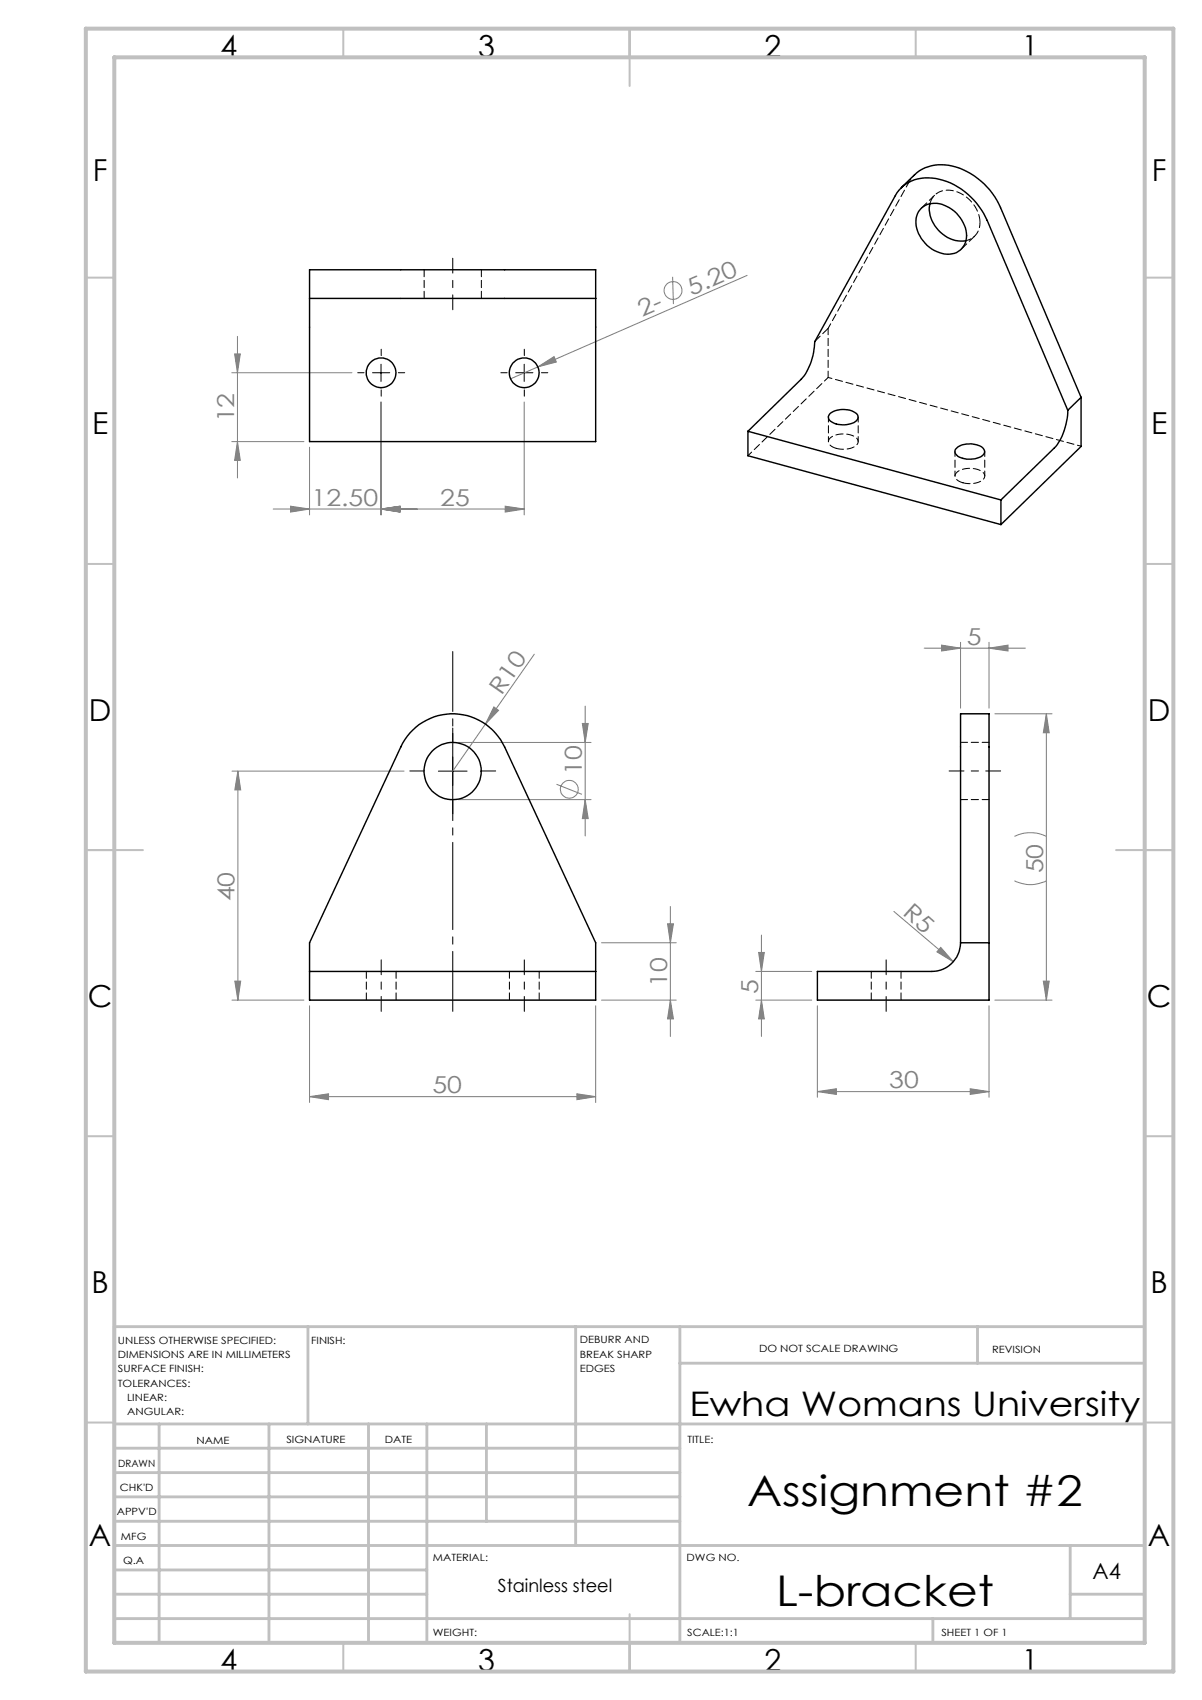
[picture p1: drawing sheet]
<svg xmlns="http://www.w3.org/2000/svg" width="210mm" height="297mm" viewBox="0 0 210 297" stroke-linecap="round" stroke-linejoin="round" font-family="sans-serif">
<g fill="none" stroke="#808080" stroke-width=".18">
<path d="M41.5 58.8v24.7M117.5 48.4l.2 4.7M130.5 48.1l-36.5 16M40.5 77.1h12.6M40.5 65.1h21M41 61.8h1l-.5 3.3zM41.5 77.1l.5 3.3h-1zM54.1 78.1v11.9M66.6 70.2v19.8M91.6 70.2v19.8M94 64.1l2.8-1.8 .4 .9zM94 64.1l-4.8 2.1"/>
<path d="M47.7 88.9h43.9M50.8 88.4l3.3 .5-3.3 .6zM66.6 88.9l3.3-.5v1.1zM88.3 88.4l3.3 .5-3.3 .6zM93.3 114.3l-14.2 20.4M161.5 113.2h17.6M164.5 112.7l3.3 .5-3.3 .5zM167.8 112.2v11.5M172.8 113.2l3.3-.5v1zM172.8 112.2v11.5M40.5 134.7h30.1M41.6 134.7v40"/>
<path d="M41.6 134.7l.5 3.3h-1.1zM80.1 129.7h23.2M80.1 139.7h23.2M86.3 123.5l.8 .6-2.3 2.4zM97.2 137l4.5 1.8M101.7 126.4h1.1l-.6 3.3zM102.2 139.7l.6 3.3h-1.1zM102.2 123.4v22.6M173.8 124.7h10M182.8 124.7l.5 3.3h-1zM182.8 124.7v50M117.1 158.4v22.7"/>
<path d="M156.2 159.2l10.3 8.8M177.2 153.9a6.1 6.1 0 0 0 5.6 0M177.2 146.1a6.4 6.4 0 0 1 5.6 0M40.5 174.7h12.6M41 171.4h1.1l-.5 3.3zM54.1 175.7v16.9M104.1 175.7v16.9M105.1 174.7h13M105.1 164.7h13M116.6 161.4h1.1l-.6 3.3zM117.1 174.7l.6 3.3h-1.1zM132 174.7h9.8"/>
<path d="M132 169.7h9.8M132.5 166.4h1l-.5 3.3zM133 174.7l.5 3.3h-1zM133 163.4v17.7M142.8 175.7v16M164.4 165.5l2.1 2.5-2.8-1.7zM172.8 175.7v16M173.8 174.7h10M182.3 171.4h1l-.5 3.3zM54.1 191.6l3.3-.5v1zM54.1 191.6h50M100.8 191.1l3.3 .5-3.3 .5z"/>
<path d="M142.8 190.7l3.3-.5v1zM142.8 190.7h30M169.5 190.2l3.3 .5-3.3 .5z"/>
<circle cx="117.6" cy="50.7" r="1.56"/>
<circle cx="99.5" cy="137.9" r="1.56"/>
</g>
<path d="M79.1 54.1v-9M174.8 134.7h-9M66.6 167.7v9M91.6 176.7v-9M154.8 176.7v-9" fill="none" stroke="#000" stroke-width=".18" stroke-dasharray="15.2 1.3 1.3 1.3" stroke-dashoffset="12.6"/>
<path d="M63.6 65.1h-1.1M66.6 62.1v-1.1M66.6 68.1v1.1M69.6 65.1h1.1M88.6 65.1h-1.1M91.6 62.1v-1.1M91.6 68.1v1.1M94.6 65.1h1.1M74.1 134.7h-2.5M79.1 129.7v-2.5M79.1 139.7v2.5M84.1 134.7h2.5" fill="none" stroke="#000" stroke-width=".18" stroke-dasharray="15.2 1.3 1.3 1.3"/>
<path d="M79.1 176.7v-62.9" fill="none" stroke="#000" stroke-width=".18" stroke-dasharray="15.2 1.3 1.3 1.3" stroke-dashoffset="4.8"/>
<path d="M65.1 65.1h3M66.6 63.6v3M90.1 65.1h3M91.6 63.6v3M76.6 134.7h5M79.1 132.2v5" fill="none" stroke="#000" stroke-width=".18"/>
<g fill="none" stroke="#c0c0c0" stroke-width=".35">
<path d="M60 5v5M110 5v10M160 5v5M15 48.5h5M200 48.5h5M15 98.5h5M200 98.5h5M15 148.5h10M195 148.5h10M15 198.5h5M200 198.5h5M15 248.5h5"/>
<path d="M200 248.5h5M60 287v5M110 282v10M160 287v5"/>
</g>
<g fill="none" stroke="#c0c0c0" stroke-width=".5">
<path d="M53.8 231.8v17M100.6 231.8v38.2M118.8 231.8v55.2M118.8 238.2h81.2M170.8 231.8v6.4M200 231.8h-180v55.2M20 248.8h180M20 257.3h98.8M20 253h98.8M27.8 248.8v38.2M47 248.8v38.2M64.4 248.8v38.2"/>
<path d="M74.6 248.8v38.2M85 248.8v17M20 265.8h98.8M20 261.5h98.8M20 278.5h54.6M20 274.3h54.6M20 270h180M187 278.5h13M187 270v12.8M20 282.8h180M163 282.8v4.2"/>
</g>
<path d="M15 5h190v287h-190zM20 10h180v277h-180z" fill="none" stroke="#c0c0c0" stroke-width=".7"/>
<g fill="#808080">
<path d="M164.4 165.5l2.1 2.5-2.8-1.7z"/>
<path d="M94 64.1l2.8-1.8 .4 .9z"/>
<path d="M86.3 123.5l.8 .6-2.3 2.4z"/>
<path d="M100.8 191.1l3.3 .5-3.3 .5zM54.1 191.6l3.3-.5v1zM172.8 113.2l3.3-.5v1zM164.5 112.7l3.3 .5-3.3 .5z"/>
<path d="M142.8 190.7l3.3-.5v1zM169.5 190.2l3.3 .5-3.3 .5zM50.8 88.4l3.3 .5-3.3 .6zM66.6 88.9l3.3-.5v1.1zM66.6 88.9l3.3-.5v1.1zM88.3 88.4l3.3 .5-3.3 .6z"/>
<path d="M41 171.4h1.1l-.5 3.3zM41.6 134.7l.5 3.3h-1.1zM182.3 171.4h1l-.5 3.3zM182.8 124.7l.5 3.3h-1zM41.5 77.1l.5 3.3h-1zM41 61.8h1l-.5 3.3z"/>
<path d="M101.7 126.4h1.1l-.6 3.3zM102.2 139.7l.6 3.3h-1.1zM116.6 161.4h1.1l-.6 3.3zM117.1 174.7l.6 3.3h-1.1zM132.5 166.4h1l-.5 3.3zM133 174.7l.5 3.3h-1z"/>
</g>
<g fill="none" stroke="#000" stroke-width=".25">
<path d="M157.4 32.8l2.4-2.3a7.4 7.4 0 0 1 7.9-1.1 12.9 12.9 0 0 1 7.1 6.9l14.1 33.1M161 36.4a4.2 4.2 0 0 1 5.3 .2 5.5 5.5 0 0 1 2.4 5.8 3.3 3.3 0 0 1-4.6 1.7 5.9 5.9 0 0 1-4-6l.4-1.1zM162.5 35.6a5.8 5.8 0 0 0 6.3 6.4M54.1 52.1h50M54.1 52.1v-5h50v5M54.1 52.1v25h50v-25M130.7 75.3l44.2 12M130.7 75.3v4.3l44.2 12M145 72.2a4 4 0 0 1 4.8 .2 1.18 1.18 0 0 1-1.2 1.6 3.6 3.6 0 0 1-3.8-.8l-.1-.4zM167 78.5a3.8 3.8 0 0 1 4.8-.1 .91 .91 0 0 1-.5 1.4 4 4 0 0 1-4.3-.4l-.2-.4zM186.5 71.7l-14-33.2a12 12 0 0 0-10.9-7.4 6.2 6.2 0 0 0-5.2 3.1l-14.1 25.5a10.5 10.5 0 0 1-2.3 6.5l-9.3 9.1M186.5 71.7a10.5 10.5 0 0 1-2.3 6.5l-9.3 9.1"/>
<path d="M188.9 69.4v8.6l-14 13.6M188.9 69.4l-2.4 2.3M174.9 87.3v4.3M167.8 124.7h5v50h-30v-5h20a5 5 0 0 0 5-5zM54.1 169.7v-5l15.9-34.2a10 10 0 0 1 9.1-5.8 10 10 0 0 1 9.1 5.8l15.9 34.2v5M54.1 169.7h50M54.1 169.7v5h50v-5M167.8 164.7h5"/>
<circle cx="66.6" cy="65.1" r="2.59"/>
<circle cx="91.6" cy="65.1" r="2.59"/>
<circle cx="79.1" cy="134.7" r="5"/>
</g>
<g fill="none" stroke="#000" stroke-width=".18" stroke-dasharray="1.3 .6">
<path d="M163.3 34.1l-2.3 2.3M74.1 47.1v5M84.1 52.1v-5M144.7 57.4l-2.4 2.3M168 43.5l2.3-2.3M146.1 78.3a3.8 3.8 0 0 0 3.7-.7 .96 .96 0 0 0-.7-1.4 4 4 0 0 0-4.2 .5 .96 .96 0 0 0 .6 1.4l.6 .2M168.2 84.3a3.8 3.8 0 0 0 3.7-.7 .96 .96 0 0 0-.6-1.4 4 4 0 0 0-4.3 .5 .96 .96 0 0 0 .6 1.4l.6 .2M167.8 139.7h5M172.8 129.7h-5M64 169.7v5M69.2 174.7v-5M89 169.7v5"/>
<path d="M94.2 174.7v-5M152.2 169.7v5M157.4 174.7v-5"/>
</g>
<path d="M159.8 30.5l-1 1.4" fill="none" stroke="#000" stroke-width=".18" stroke-dasharray="1.3 .6" stroke-dashoffset=".9"/>
<path d="M188.9 78l-44.2-12.1" fill="none" stroke="#000" stroke-width=".18" stroke-dasharray="1.3 .6" stroke-dashoffset=".6"/>
<path d="M171.2 38.9a5.9 5.9 0 0 0-6.5-5.6 2.97 2.97 0 0 0-2.2 2.3" fill="none" stroke="#000" stroke-width=".18" stroke-dasharray="1.3 .6" stroke-dashoffset="-.1"/>
<path d="M144.7 57.4l14.1-25.5M168.8 42a3.1 3.1 0 0 0 2.4-3.1M130.7 79.6l14-13.7M144.7 72.9v4.3M149.9 77.2v-4.3M166.8 78.9v4.3M172 83.2v-4.3" fill="none" stroke="#000" stroke-width=".18" stroke-dasharray="1.3 .6" stroke-dashoffset=".4"/>
<path d="M144.7 65.9v-8.5" fill="none" stroke="#000" stroke-width=".18" stroke-dasharray="1.3 .6" stroke-dashoffset=".2"/>
<g font-size="7.4">
<text x="130.5" y="263.1">Assignment #2</text>
<text x="135.6" y="280.5">L-bracket</text>
</g>
<text font-size="5.9" x="120.4" y="247.4">Ewha Womans University</text>
<g font-size="5.3">
<text x="38.5" y="9.9">4</text>
<text x="83.5" y="9.9">3</text>
<text x="133.6" y="9.9">2</text>
<text x="178.6" y="9.9">1</text>
<text x="16.2" y="31.7">F</text>
<text x="201.2" y="31.7">F</text>
<text x="16.1" y="75.9">E</text>
<text x="201.1" y="75.9">E</text>
<text x="15.5" y="125.9">D</text>
<text x="200.5" y="125.9">D</text>
<text x="15.4" y="175.9">C</text>
<text x="200.4" y="175.9">C</text>
<text x="16" y="225.9">B</text>
<text x="201" y="225.9">B</text>
<text x="15.5" y="270.2">A</text>
<text x="200.5" y="270.2">A</text>
<text x="38.5" y="291.9">4</text>
<text x="83.5" y="291.9">3</text>
<text x="133.6" y="291.9">2</text>
<text x="178.6" y="291.9">1</text>
</g>
<g font-size="4.1" fill="#808080">
<text x="120.8" y="51.7" transform="rotate(-24 120.8 51.7)">5.20</text>
<text x="112.2" y="55.4" transform="rotate(-24 112.2 55.4)">2-</text>
<text x="40.9" y="73.8" transform="rotate(-90 40.9 73.8)">12</text>
<text x="54.4" y="88.3">12.50</text>
<text x="76.9" y="88.3">25</text>
<text x="168.9" y="112.6">5</text>
<text x="87.6" y="121.6" transform="rotate(-55 87.6 121.6)">R10</text>
<text x="101.6" y="135.3" transform="rotate(-90 101.6 135.3)">10</text>
<text x="182.2" y="152.6" transform="rotate(-90 182.2 152.6)">50</text>
<text x="41" y="157.5" transform="rotate(-90 41 157.5)">40</text>
<text x="157.5" y="159.7" transform="rotate(42 157.5 159.7)">R5</text>
<text x="116.6" y="172.4" transform="rotate(-90 116.6 172.4)">10</text>
<text x="132.5" y="173.6" transform="rotate(-90 132.5 173.6)">5</text>
<text x="75.5" y="191">50</text>
<text x="155.4" y="190.1">30</text>
</g>
<text font-size="3.9" x="190.9" y="275.8">A4</text>
<text font-size="3.2" x="87" y="278.1">Stainless steel</text>
<g font-size="1.7">
<text x="20.6" y="234.8">UNLESS OTHERWISE SPECIFIED:</text>
<text x="20.6" y="237.3">DIMENSIONS ARE IN MILLIMETERS</text>
<text x="20.6" y="239.8">SURFACE FINISH:</text>
<text x="54.4" y="234.8">FINISH:</text>
<text x="101.3" y="234.7">DEBURR AND</text>
<text x="101.3" y="237.2">BREAK SHARP</text>
<text x="101.3" y="239.7">EDGES</text>
<text x="132.6" y="236.2">DO NOT SCALE DRAWING</text>
<text x="173.3" y="236.4">REVISION</text>
<text x="20.6" y="242.3">TOLERANCES:</text>
<text x="22.2" y="244.8">LINEAR:</text>
<text x="22.2" y="247.3">ANGULAR:</text>
<text x="20.6" y="256.3">DRAWN</text>
<text x="34.3" y="252.2">NAME</text>
<text x="50" y="252.1">SIGNATURE</text>
<text x="67.2" y="252.1">DATE</text>
<text x="120.1" y="252.1">TITLE:</text>
<text x="20.9" y="260.5">CHK'D</text>
<text x="20.4" y="264.6">APPV'D</text>
<text x="21.1" y="269">MFG</text>
<text x="21.5" y="273.2">Q.A</text>
<text x="75.6" y="272.7">MATERIAL:</text>
<text x="120" y="272.7">DWG NO.</text>
<text x="75.6" y="285.7">WEIGHT:</text>
<text x="120.1" y="285.8">SCALE:1:1</text>
<text x="164.5" y="285.8">SHEET 1 OF 1</text>
</g>
</svg>
